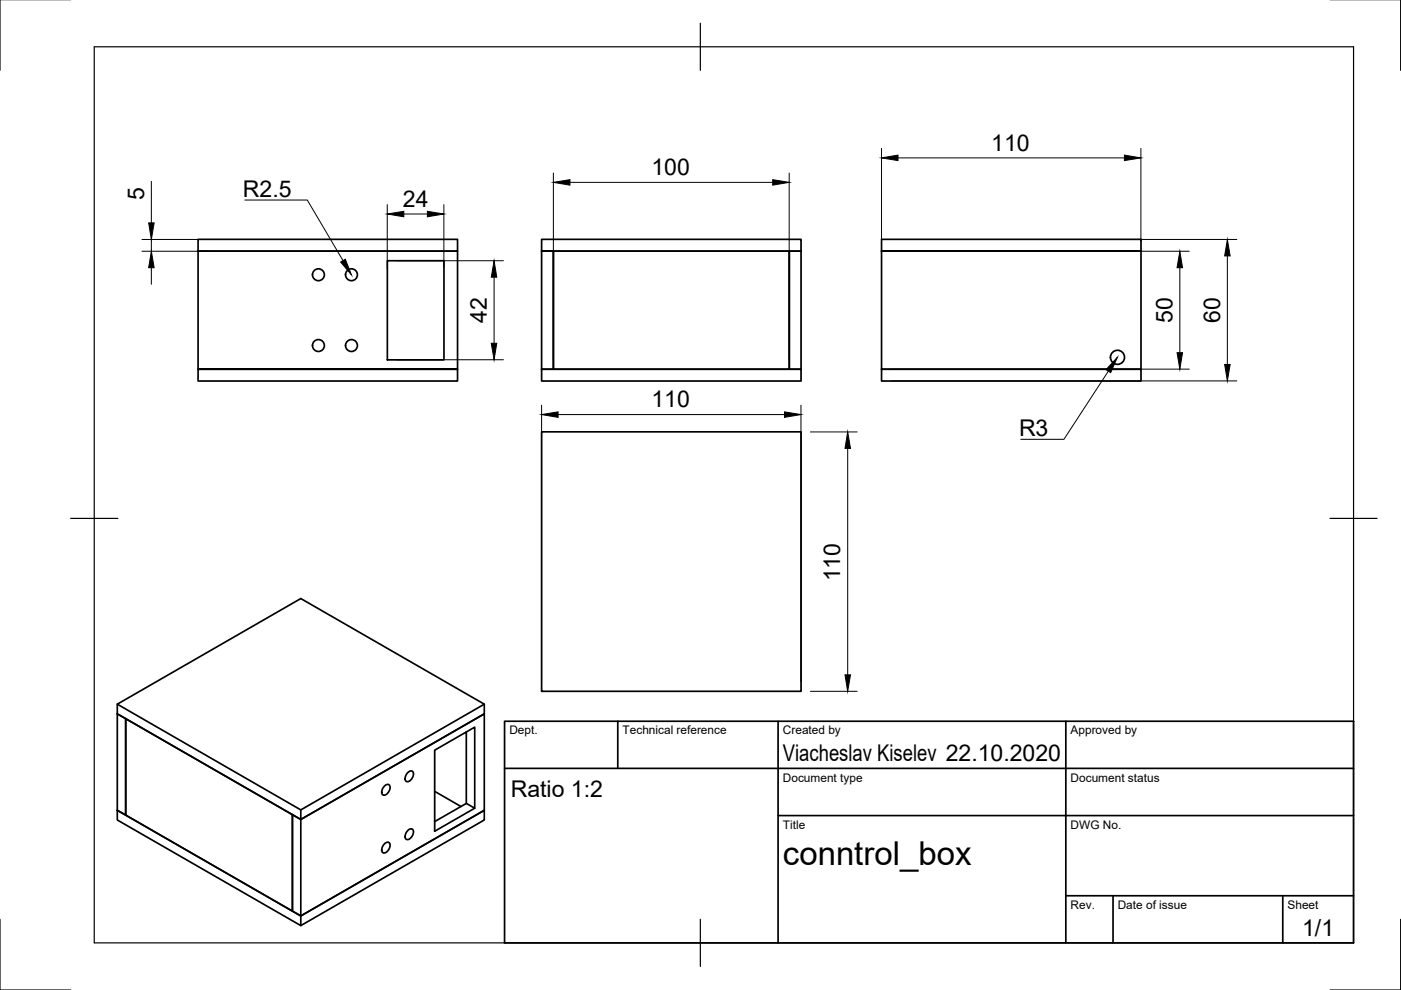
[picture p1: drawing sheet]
<svg xmlns="http://www.w3.org/2000/svg" width="297mm" height="210mm" viewBox="0 0 297 210" stroke-linecap="round" stroke-linejoin="round" font-family="sans-serif">
<!-- layer: Visible -->
<g fill="none" stroke="#000" stroke-width=".36">
<path d="M42 50.8h55v2.4h-55zM42 53.2h55v25.1h-55v2.5h55v-2.5h-55zM82.1 55.3h12v21h-12zM114.8 50.8h55v2.4h-55h2.5v25.1h-2.5zM117.3 53.2h50v25.1h-50zM167.3 53.2h2.5v25.1h-2.5zM186.9 50.8h55v2.4h-55h55v25.1h-55zM114.8 78.3h55v2.5h-55zM186.9 78.3h55v2.5h-55zM114.8 91.6h55v55h-55zM24.9 149.3v22.5M26.6 152.4l35.4 20.3v20.5l-35.4-20.4z"/>
<path d="M98.9 155.2v15.1l1.7 1.1v-17.2l-8.4 4.9v17.1l8.4-4.8M102.7 149.3l-38.9 22.4M24.9 171.8l1.7 1v-20.4l-1.7-1 38.9 22.4 38.9-22.4v-2.1l-38.9-22.4-38.9 22.4 38.9 22.4v2.1l38.9-22.4v20.4l-38.9 22.4 38.9-22.4v2.1l-38.9 22.4M24.9 171.8l38.9 22.4v2.1l-38.9-22.4zM62 172.7l1.8 1.1v20.4l-1.8-1zM81.5 178.9a.65 .65 0 0 1 1.1-.1 1.54 1.54 0 0 1-1.4 2 1.42 1.42 0 0 1 .3-1.9zM81.5 166.6a.65 .65 0 0 1 1.1 0 1.54 1.54 0 0 1-1.4 1.9 1.42 1.42 0 0 1 .3-1.9zM86.5 176.1a.65 .65 0 0 1 1.1-.1 1.54 1.54 0 0 1-1.5 2 1.42 1.42 0 0 1 .4-1.9zM86.5 163.8a.65 .65 0 0 1 1.1-.1 1.54 1.54 0 0 1-1.5 2 1.42 1.42 0 0 1 .4-1.9zM92.2 167.8l5.5 3.2M98.9 170.3l-6.7 3.9"/>
<circle cx="67.5" cy="58.3" r="1.26"/>
<circle cx="74.5" cy="58.3" r="1.26"/>
<circle cx="67.5" cy="73.3" r="1.26"/>
<circle cx="74.5" cy="73.3" r="1.26"/>
<circle cx="236.9" cy="75.8" r="1.49"/>
</g>
<!-- layer: Border -->
<path d="M0 -.1v15M297 -.1v15M20 9.9h267v190h-267zM148.5 4.9v10M15 109.9h10M282 109.9h10M0 194.9v15h15M148.5 194.9v10M297 194.9v15h-15" fill="none" stroke="#000" stroke-width=".25"/>
<!-- layer: TitleBlock -->
<path d="M107 152.9h180v47h-180zM131 152.9v10M165 152.9v47M226 152.9v47M107 162.9h180M165 172.9h122M226 189.9h61M236 189.9v10M272 189.9v10" fill="none" stroke="#000" stroke-width=".36"/>
<!-- layer: Dimensions -->
<g fill="none" stroke="#000" stroke-width=".21">
<path d="M32.1 38.5v8.8M117.3 36.7v39.6M120.8 38.7h43M167.3 36.7v39.6M186.9 31.5v19.8M190.4 33.5h48M241.9 31.5v19.8M30.1 50.8h14.7M30.1 53.3h14.1M32.1 50.8v2.5M32.1 56.8v3.5M82.1 43.4v13.6"/>
<path d="M84.1 55.3h22.6M85.6 45.4h5M94.1 43.4v13.3M104.8 58.8v14M188.9 50.8h73.3M188.9 53.3h63.2M250.1 56.8v18M260.2 54.3v23M84.1 76.3h22.6M188.9 78.3h63.2M114.8 85.9v58.7M118.3 87.9h48"/>
<path d="M169.8 85.9v58.7M171.8 91.6h9.9M179.7 95.1v48M188.9 80.8h73.3M171.8 146.6h9.9"/>
</g>
<g fill="#000" stroke="#000" stroke-width=".21">
<path d="M117.3 38.7l3.5-.6v1.2zM163.8 38.1l3.5 .6-3.5 .6zM186.9 33.5l3.5-.6v1.2zM238.4 32.9l3.5 .6-3.5 .6zM32.1 53.3l.6 3.5h-1.2zM31.5 47.3h1.2l-.6 3.5zM82.1 45.4l3.5-.6v1.2zM90.6 44.8l3.5 .6-3.5 .6zM104.8 55.3l.5 3.5h-1.1zM250.1 53.3l.6 3.5h-1.1zM260.2 50.8l.6 3.5h-1.1zM104.2 72.8h1.1l-.5 3.5z"/>
<path d="M249.6 74.8h1.1l-.6 3.5zM259.7 77.3h1.1l-.6 3.5zM114.8 87.9l3.5-.6v1.2zM166.3 87.3l3.5 .6-3.5 .6zM179.7 91.6l.6 3.5h-1.1zM179.2 143.1h1.1l-.6 3.5z"/>
</g>
<!-- layer: Annotations -->
<path d="M72.2 55.6l1-.6 1.3 3.3zM236.9 75.8l-1.4 3.2-1-.6z" fill="#000" stroke="#000" stroke-width=".21"/>
<path d="M51.9 42.4h13.3l7.5 12.9M235 78.7l-9.4 14.4h-9.2" fill="none" stroke="#000" stroke-width=".21"/>
<text font-size="7" x="166" y="183.4">conntrol_box</text>
<g font-size="4.9">
<text x="210.2" y="31.9">110</text>
<text x="51.5" y="41.7">R2.5</text>
<text x="138.1" y="37.1">100</text>
<text x="30.5" y="42.5" transform="rotate(-90 30.5 42.5)">5</text>
<text x="85.4" y="43.9">24</text>
<text x="103.3" y="68.4" transform="rotate(-90 103.3 68.4)">42</text>
<text x="248.6" y="68.5" transform="rotate(-90 248.6 68.5)">50</text>
<text x="258.7" y="68.5" transform="rotate(-90 258.7 68.5)">60</text>
<text x="138.1" y="86.4">110</text>
<text x="216" y="92.4">R3</text>
<text x="178.2" y="123.3" transform="rotate(-90 178.2 123.3)">110</text>
<text x="166" y="161.4">Viacheslav Kiselev 22.10.2020</text>
<text x="108.3" y="168.9">Ratio 1:2</text>
<text x="276.1" y="198.6">1/1</text>
</g>
<g font-size="2.5">
<text x="108" y="155.7">Dept.</text>
<text x="132" y="155.7">Technical reference</text>
<text x="166" y="155.7">Created by</text>
<text x="227" y="155.7">Approved by</text>
<text x="166" y="165.7">Document type</text>
<text x="227" y="165.7">Document status</text>
<text x="166" y="175.7">Title</text>
<text x="227" y="175.7">DWG No.</text>
<text x="227" y="192.7">Rev.</text>
<text x="237" y="192.7">Date of issue</text>
<text x="273" y="192.7">Sheet</text>
</g>
</svg>
